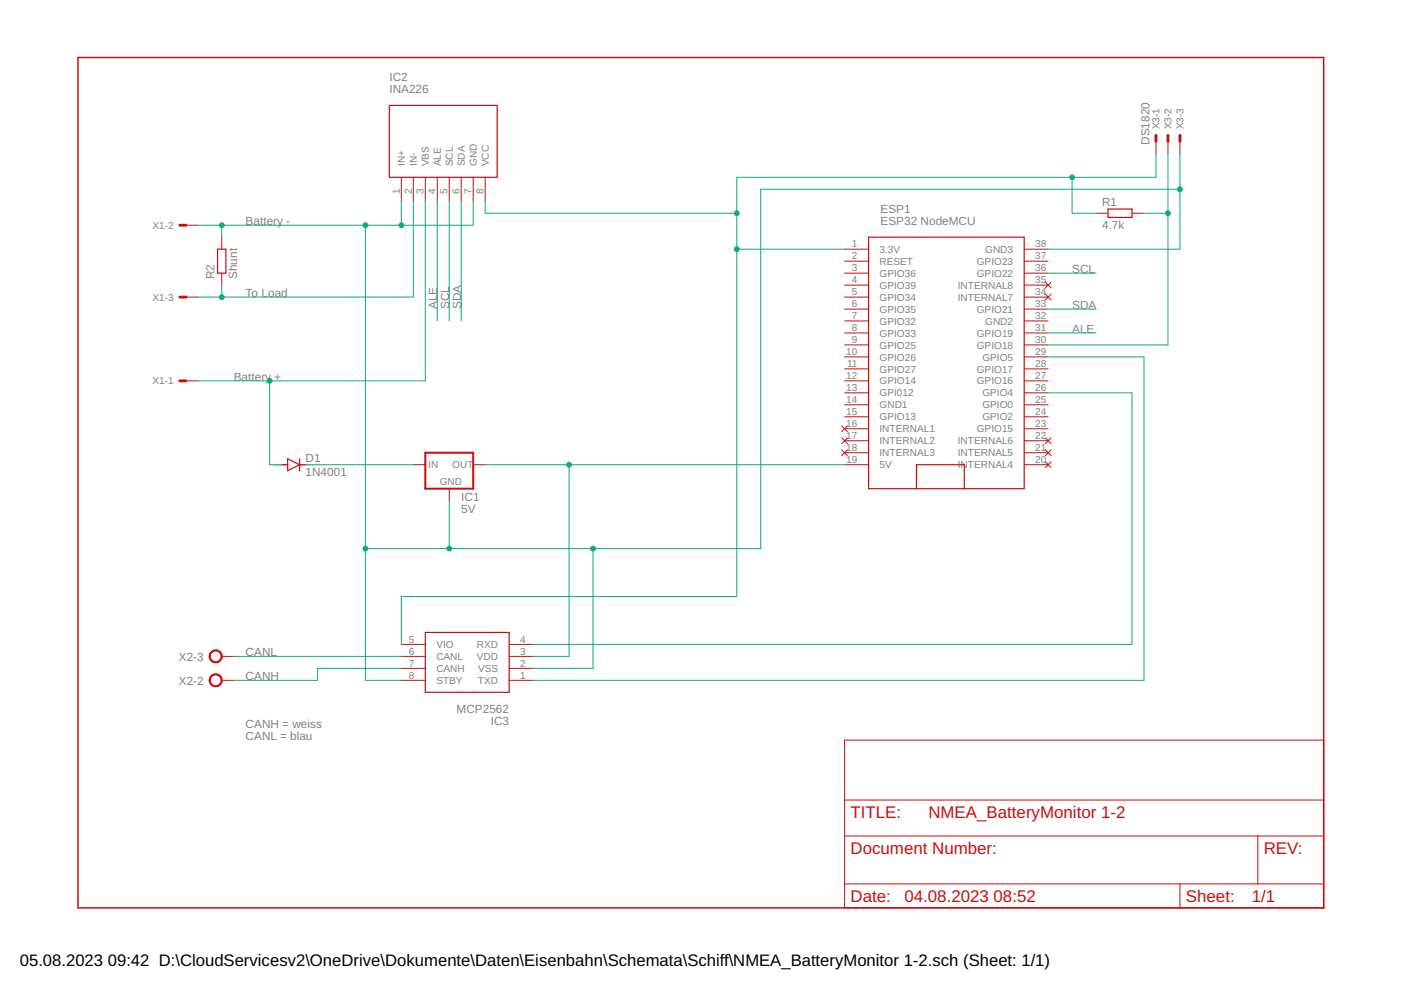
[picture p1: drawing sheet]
<svg xmlns="http://www.w3.org/2000/svg" width="297mm" height="210mm" viewBox="0 0 297 210" stroke-linecap="round" stroke-linejoin="round" font-family="sans-serif">
<g fill="none" stroke="#c90d0c" stroke-width=".21">
<path d="M85.1 37.6v5.1M87.6 37.6v5.1M90.2 37.6v5.1M92.7 37.6v5.1M95.2 37.6v5.1M97.8 37.6v5.1M100.3 37.6v5.1M102.9 37.6v5.1M245.1 30v2.5M247.6 30v2.5M250.2 30v2.5M39.4 47.8h2.5"/>
<path d="M47 50.3v2.5M47 57.9v2.6M179.1 52.8h5M179.1 55.4h5M179.1 57.9h5M217.1 52.8h5.1M217.1 55.4h5.1M217.1 57.9h5.1M221.6 59.8l1.2 1.2M222.8 59.8l-1.2 1.2M232.4 45.2h2.5M240 45.2h2.5"/>
<path d="M39.4 63h2.5M179.1 60.5h5M179.1 63h5M179.1 65.5h5M179.1 68.1h5M179.1 70.6h5M179.1 73.1h5M179.1 75.7h5M179.1 78.2h5M217.1 60.5h5.1M217.1 63h5.1M217.1 65.5h5.1"/>
<path d="M217.1 68.1h5.1M217.1 70.6h5.1M217.1 73.1h5.1M217.1 75.7h5.1M217.1 78.2h5.1M221.6 62.4l1.2 1.2M222.8 62.4l-1.2 1.2M39.4 80.8h2.5M87.6 98.5h2.6M100.3 98.5h2.6M178.5 90.3l1.2 1.2M178.5 92.8l1.2 1.3"/>
<path d="M178.5 95.4l1.2 1.2M179.1 80.8h5M179.1 83.3h5M179.1 85.8h5M179.1 88.4h5M179.1 90.9h5M179.1 93.5h5M179.1 96h5M179.1 98.5h5M179.7 90.3l-1.2 1.2M179.7 92.8l-1.2 1.3M179.7 95.4l-1.2 1.2"/>
<path d="M217.1 80.8h5.1M217.1 83.3h5.1M217.1 85.8h5.1M217.1 88.4h5.1M217.1 90.9h5.1M217.1 93.5h5.1M217.1 96h5.1M217.1 98.5h5.1M221.6 97.9l1.2 1.2M221.6 95.4l1.2 1.2M221.6 92.8l1.2 1.3M222.8 97.9l-1.2 1.2"/>
<path d="M222.8 95.4l-1.2 1.2M222.8 92.8l-1.2 1.3M95.2 103.6v2.6M47 139.2h2.6M85.1 139.2h5.1M85.1 136.6h5.1M107.9 139.2h5.1M107.9 136.6h5.1M47 144.3h2.6M85.1 144.3h5.1M85.1 141.7h5.1M107.9 144.3h5.1"/>
<path d="M107.9 141.7h5.1M179.1 156.9h101.5v35.6h-101.5zM179.1 177.2h101.5M179.1 169.6h101.5M266.7 177.2v10.2M179.1 187.4h101.5M250.2 187.4v5.1"/>
</g>
<path d="M82.5 22.4h22.9v15.2h-22.9zM46.1 52.8h1.8v5.1h-1.8zM184.1 50.3h33v53.3h-33zM234.9 44.3h5.1v1.8h-5.1zM59.7 98.5h1.3M61 97.3l2.5 1.2-2.5 1.3zM63.5 98.5h1.3M63.5 97.3v2.5M194.3 103.6v-5.1h10.1v5.1M90.2 134.1h17.7v12.7h-17.7z" fill="none" stroke="#c90d0c" stroke-width=".25"/>
<path d="M90.2 96h10.1v7.6h-10.1z" fill="none" stroke="#c90d0c" stroke-width=".42"/>
<path d="M16.5 12.2h264.1v180.3h-264.1z" fill="none" stroke="#c90d0c" stroke-width=".32"/>
<g fill="#c90d0c" stroke="#c90d0c" stroke-width=".21">
<path d="M44.7 143.3a1.4 1.4 0 0 1 2.2 .2 1.4 1.4 0 0 1-.8 2.1 1.4 1.4 0 0 1-1.8-1.3h.3a1.14 1.14 0 0 1 1.7-1 1.14 1.14 0 0 1 .1 1.9 1.14 1.14 0 0 1-1.8-.7v-.2h-.3z" fill-rule="evenodd"/>
<path d="M44.7 138.2a1.4 1.4 0 0 1 2.2 .2 1.4 1.4 0 0 1-.8 2.1 1.4 1.4 0 0 1-1.8-1.3h.3a1.14 1.14 0 0 1 1.7-1 1.14 1.14 0 0 1 .1 1.9 1.14 1.14 0 0 1-1.8-.7v-.2h-.3z" fill-rule="evenodd"/>
</g>
<path d="M245.1 28.7v1.3M247.6 28.7v1.3M250.2 28.7v1.3M38.1 47.8h1.3M38.1 63h1.3M38.1 80.8h1.3" fill="none" stroke="#c90d0c" stroke-width=".61"/>
<g fill="none" stroke="#0dab76" stroke-width=".21">
<path d="M227.3 37.6v7.6h5.1M245.1 32.5v5.1h-88.9v88.9h-71.1v10.1M247.6 32.5v40.6h-25.4M250.2 32.5v20.3h-28M47 47.8v2.5M77.5 47.8v96.5h7.6M85.1 42.7v5.1M87.6 42.7v20.3h-45.7M90.2 42.7v38.1h-48.3M92.7 42.7v25.4M95.2 42.7v25.4M97.8 42.7v25.4"/>
<path d="M100.3 42.7v5.1h-58.4M102.9 42.7v2.5h53.3M156.2 52.8h22.9M222.2 57.9h10.2M242.5 45.2h5.1M250.2 40.1h-88.9v76.2h-83.8M47 60.5v2.5M222.2 75.7h20.3v68.6h-129.5M222.2 65.5h10.2M222.2 70.6h10.2M57.2 80.8v17.7h2.5M64.8 98.5h22.8"/>
<path d="M102.9 98.5h76.2M120.6 98.5v40.7h-7.6M222.2 83.3h17.8v53.3h-127M95.2 106.2v10.1M125.7 116.3v25.4h-12.7M49.6 139.2h35.5M85.1 141.7h-17.8v2.6h-17.7"/>
</g>
<g fill="#0dab76" stroke="#0dab76" stroke-width=".21">
<circle cx="120.6" cy="98.5" r=".51"/>
<circle cx="95.2" cy="116.3" r=".51"/>
<circle cx="125.7" cy="116.3" r=".51"/>
<circle cx="77.5" cy="116.3" r=".51"/>
<circle cx="250.2" cy="40.1" r=".51"/>
<circle cx="85.1" cy="47.8" r=".51"/>
<circle cx="77.5" cy="47.8" r=".51"/>
<circle cx="47" cy="47.8" r=".51"/>
<circle cx="57.2" cy="80.8" r=".51"/>
<circle cx="156.2" cy="52.8" r=".51"/>
<circle cx="227.3" cy="37.6" r=".51"/>
<circle cx="156.2" cy="45.2" r=".51"/>
<circle cx="247.6" cy="45.2" r=".51"/>
<circle cx="47" cy="63" r=".51"/>
</g>
<g font-size="3.6" fill="#c90d0c">
<text x="180.3" y="173.4">TITLE:</text>
<text x="196.8" y="173.4">NMEA_BatteryMonitor 1-2</text>
<text x="180.3" y="181.1">Document Number:</text>
<text x="267.9" y="181.1">REV:</text>
<text x="180.3" y="191.2">Date:</text>
<text x="191.8" y="191.2">04.08.2023</text>
<text x="210.7" y="191.2">08:52</text>
<text x="251.4" y="191.2">Sheet:</text>
<text x="265.4" y="191.2">1/1</text>
</g>
<g font-size="3.5">
<text x="4.2" y="204.7">05.08.2023</text>
<text x="22.9" y="204.7">09:42 D:\CloudServicesv2\OneDrive\Dokumente\Daten\Eisenbahn\Schemata\Schiff\NMEA_BatteryMonitor 1-2.sch (Sheet: 1/1)</text>
</g>
<g font-size="2.5" fill="#808080">
<text x="82.6" y="17.3">IC2</text>
<text x="82.6" y="19.8">INA226</text>
<text x="243.7" y="30.7" transform="rotate(-90 243.7 30.7)">DS1820</text>
<text x="52.1" y="47.7">Battery -</text>
<text x="186.7" y="47.7">ESP32 NodeMCU</text>
<text x="186.7" y="45.2">ESP1</text>
<text x="233.7" y="43.7">R1</text>
<text x="233.7" y="48.5">4.7k</text>
<text x="45.5" y="59.2" transform="rotate(-90 45.5 59.2)">R2</text>
<text x="50.3" y="59.2" transform="rotate(-90 50.3 59.2)">Shunt</text>
<text x="227.3" y="57.9">SCL</text>
<text x="52.1" y="63">To Load</text>
<text x="92.7" y="65.5" transform="rotate(-90 92.7 65.5)">ALE</text>
<text x="95.3" y="65.5" transform="rotate(-90 95.3 65.5)">SCL</text>
<text x="97.8" y="65.5" transform="rotate(-90 97.8 65.5)">SDA</text>
<text x="227.3" y="65.5">SDA</text>
<text x="227.3" y="70.6">ALE</text>
<text x="49.5" y="80.8">Battery</text>
<text x="58.1" y="80.8">+</text>
<text x="64.8" y="100.8">1N4001</text>
<text x="64.8" y="98.1">D1</text>
<text x="97.8" y="106.2">IC1</text>
<text x="97.8" y="108.7">5V</text>
<text x="37.9" y="140.1">X2-3</text>
<text x="52.1" y="139.2">CANL</text>
<text x="37.9" y="145.1">X2-2</text>
<text x="52.1" y="144.2">CANH</text>
<text x="52.1" y="154.3">CANH = weiss</text>
<text x="96.8" y="151.1">MCP2562</text>
<text x="104.1" y="153.6">IC3</text>
<text x="52.1" y="156.9">CANL = blau</text>
</g>
<g font-size="2.1" fill="#808080">
<text x="245.9" y="27.4" transform="rotate(-90 245.9 27.4)">X3-1</text>
<text x="248.4" y="27.4" transform="rotate(-90 248.4 27.4)">X3-2</text>
<text x="250.9" y="27.4" transform="rotate(-90 250.9 27.4)">X3-3</text>
<text x="85.9" y="35.3" transform="rotate(-90 85.9 35.3)">IN+</text>
<text x="88.4" y="35.3" transform="rotate(-90 88.4 35.3)">IN-</text>
<text x="90.9" y="35.3" transform="rotate(-90 90.9 35.3)">VBS</text>
<text x="93.5" y="35.3" transform="rotate(-90 93.5 35.3)">ALE</text>
<text x="96" y="35.3" transform="rotate(-90 96 35.3)">SCL</text>
<text x="98.6" y="35.3" transform="rotate(-90 98.6 35.3)">SDA</text>
<text x="101.1" y="35.3" transform="rotate(-90 101.1 35.3)">GND</text>
<text x="103.6" y="35.3" transform="rotate(-90 103.6 35.3)">VCC</text>
<text x="84.7" y="41.1" transform="rotate(-90 84.7 41.1)">1</text>
<text x="87.3" y="41.1" transform="rotate(-90 87.3 41.1)">2</text>
<text x="89.8" y="41.1" transform="rotate(-90 89.8 41.1)">3</text>
<text x="92.4" y="41.1" transform="rotate(-90 92.4 41.1)">4</text>
<text x="94.9" y="41.1" transform="rotate(-90 94.9 41.1)">5</text>
<text x="97.4" y="41.1" transform="rotate(-90 97.4 41.1)">6</text>
<text x="100" y="41.1" transform="rotate(-90 100 41.1)">7</text>
<text x="102.5" y="41.1" transform="rotate(-90 102.5 41.1)">8</text>
<text x="32.3" y="48.5">X1-2</text>
<text x="180.6" y="52.5">1</text>
<text x="186.5" y="53.6">3.3V</text>
<text x="208.9" y="53.6">GND3</text>
<text x="219.5" y="52.5">38</text>
<text x="180.6" y="55">2</text>
<text x="180.6" y="57.5">3</text>
<text x="186.5" y="56.1">RESET</text>
<text x="186.5" y="58.7">GPIO36</text>
<text x="207.1" y="58.7">GPIO22</text>
<text x="207.1" y="56.1">GPIO23</text>
<text x="219.5" y="57.5">36</text>
<text x="219.5" y="55">37</text>
<text x="32.3" y="63.7">X1-3</text>
<text x="180.6" y="60.1">4</text>
<text x="180.6" y="62.6">5</text>
<text x="180.6" y="65.2">6</text>
<text x="186.5" y="61.2">GPIO39</text>
<text x="186.5" y="63.7">GPIO34</text>
<text x="203.1" y="63.7">INTERNAL7</text>
<text x="203.1" y="61.2">INTERNAL8</text>
<text x="219.5" y="65.2">33</text>
<text x="219.5" y="62.6">34</text>
<text x="219.5" y="60.1">35</text>
<text x="180.6" y="67.7">7</text>
<text x="180.6" y="70.2">8</text>
<text x="186.5" y="66.3">GPIO35</text>
<text x="186.5" y="68.8">GPIO32</text>
<text x="186.5" y="71.4">GPIO33</text>
<text x="207.1" y="71.4">GPIO19</text>
<text x="207.1" y="66.3">GPIO21</text>
<text x="208.9" y="68.8">GND2</text>
<text x="219.5" y="70.2">31</text>
<text x="219.5" y="67.7">32</text>
<text x="179.4" y="75.3">10</text>
<text x="179.6" y="77.9">11</text>
<text x="180.6" y="72.8">9</text>
<text x="186.5" y="73.9">GPIO25</text>
<text x="186.5" y="76.4">GPIO26</text>
<text x="207.1" y="73.9">GPIO18</text>
<text x="208.3" y="76.4">GPIO5</text>
<text x="219.5" y="77.9">28</text>
<text x="219.5" y="75.3">29</text>
<text x="219.5" y="72.8">30</text>
<text x="32.3" y="81.5">X1-1</text>
<text x="179.4" y="80.4">12</text>
<text x="179.4" y="82.9">13</text>
<text x="186.5" y="79">GPIO27</text>
<text x="186.5" y="81.5">GPIO14</text>
<text x="207.1" y="81.5">GPIO16</text>
<text x="207.1" y="79">GPIO17</text>
<text x="219.5" y="82.9">26</text>
<text x="219.5" y="80.4">27</text>
<text x="179.4" y="85.5">14</text>
<text x="179.4" y="88">15</text>
<text x="186.5" y="84.1">GPI012</text>
<text x="186.5" y="86.6">GND1</text>
<text x="186.5" y="89.1">GPIO13</text>
<text x="208.3" y="89.1">GPIO2</text>
<text x="208.3" y="86.6">GPIO0</text>
<text x="208.3" y="84.1">GPIO4</text>
<text x="219.5" y="88">24</text>
<text x="219.5" y="85.5">25</text>
<text x="179.4" y="90.6">16</text>
<text x="179.4" y="93.1">17</text>
<text x="179.4" y="95.6">18</text>
<text x="186.5" y="91.7">INTERNAL1</text>
<text x="186.5" y="94.2">INTERNAL2</text>
<text x="203.1" y="94.2">INTERNAL6</text>
<text x="207.1" y="91.7">GPIO15</text>
<text x="219.5" y="95.6">21</text>
<text x="219.5" y="93.1">22</text>
<text x="219.5" y="90.6">23</text>
<text x="90.8" y="99.2">IN</text>
<text x="95.9" y="99.2">OUT</text>
<text x="179.4" y="98.2">19</text>
<text x="186.5" y="96.8">INTERNAL3</text>
<text x="186.5" y="99.3">5V</text>
<text x="203.1" y="99.3">INTERNAL4</text>
<text x="203.1" y="96.8">INTERNAL5</text>
<text x="219.5" y="98.2">20</text>
<text x="93.2" y="102.9">GND</text>
<text x="86.7" y="136.3">5</text>
<text x="92.5" y="137.4">VIO</text>
<text x="101.1" y="137.4">RXD</text>
<text x="110.3" y="136.3">4</text>
<text x="86.7" y="138.8">6</text>
<text x="86.7" y="141.3">7</text>
<text x="86.7" y="143.9">8</text>
<text x="92.5" y="139.9">CANL</text>
<text x="92.5" y="142.5">CANH</text>
<text x="101.1" y="139.9">VDD</text>
<text x="101.4" y="142.5">VSS</text>
<text x="110.3" y="143.9">1</text>
<text x="110.3" y="141.3">2</text>
<text x="110.3" y="138.8">3</text>
<text x="92.5" y="145">STBY</text>
<text x="101.3" y="145">TXD</text>
</g>
<g font-size=".6" fill="#ffba08">
<text x="58" y="98.7">SpiceOrder 1</text>
<text x="63.1" y="98.7">SpiceOrder 2</text>
</g>
</svg>
